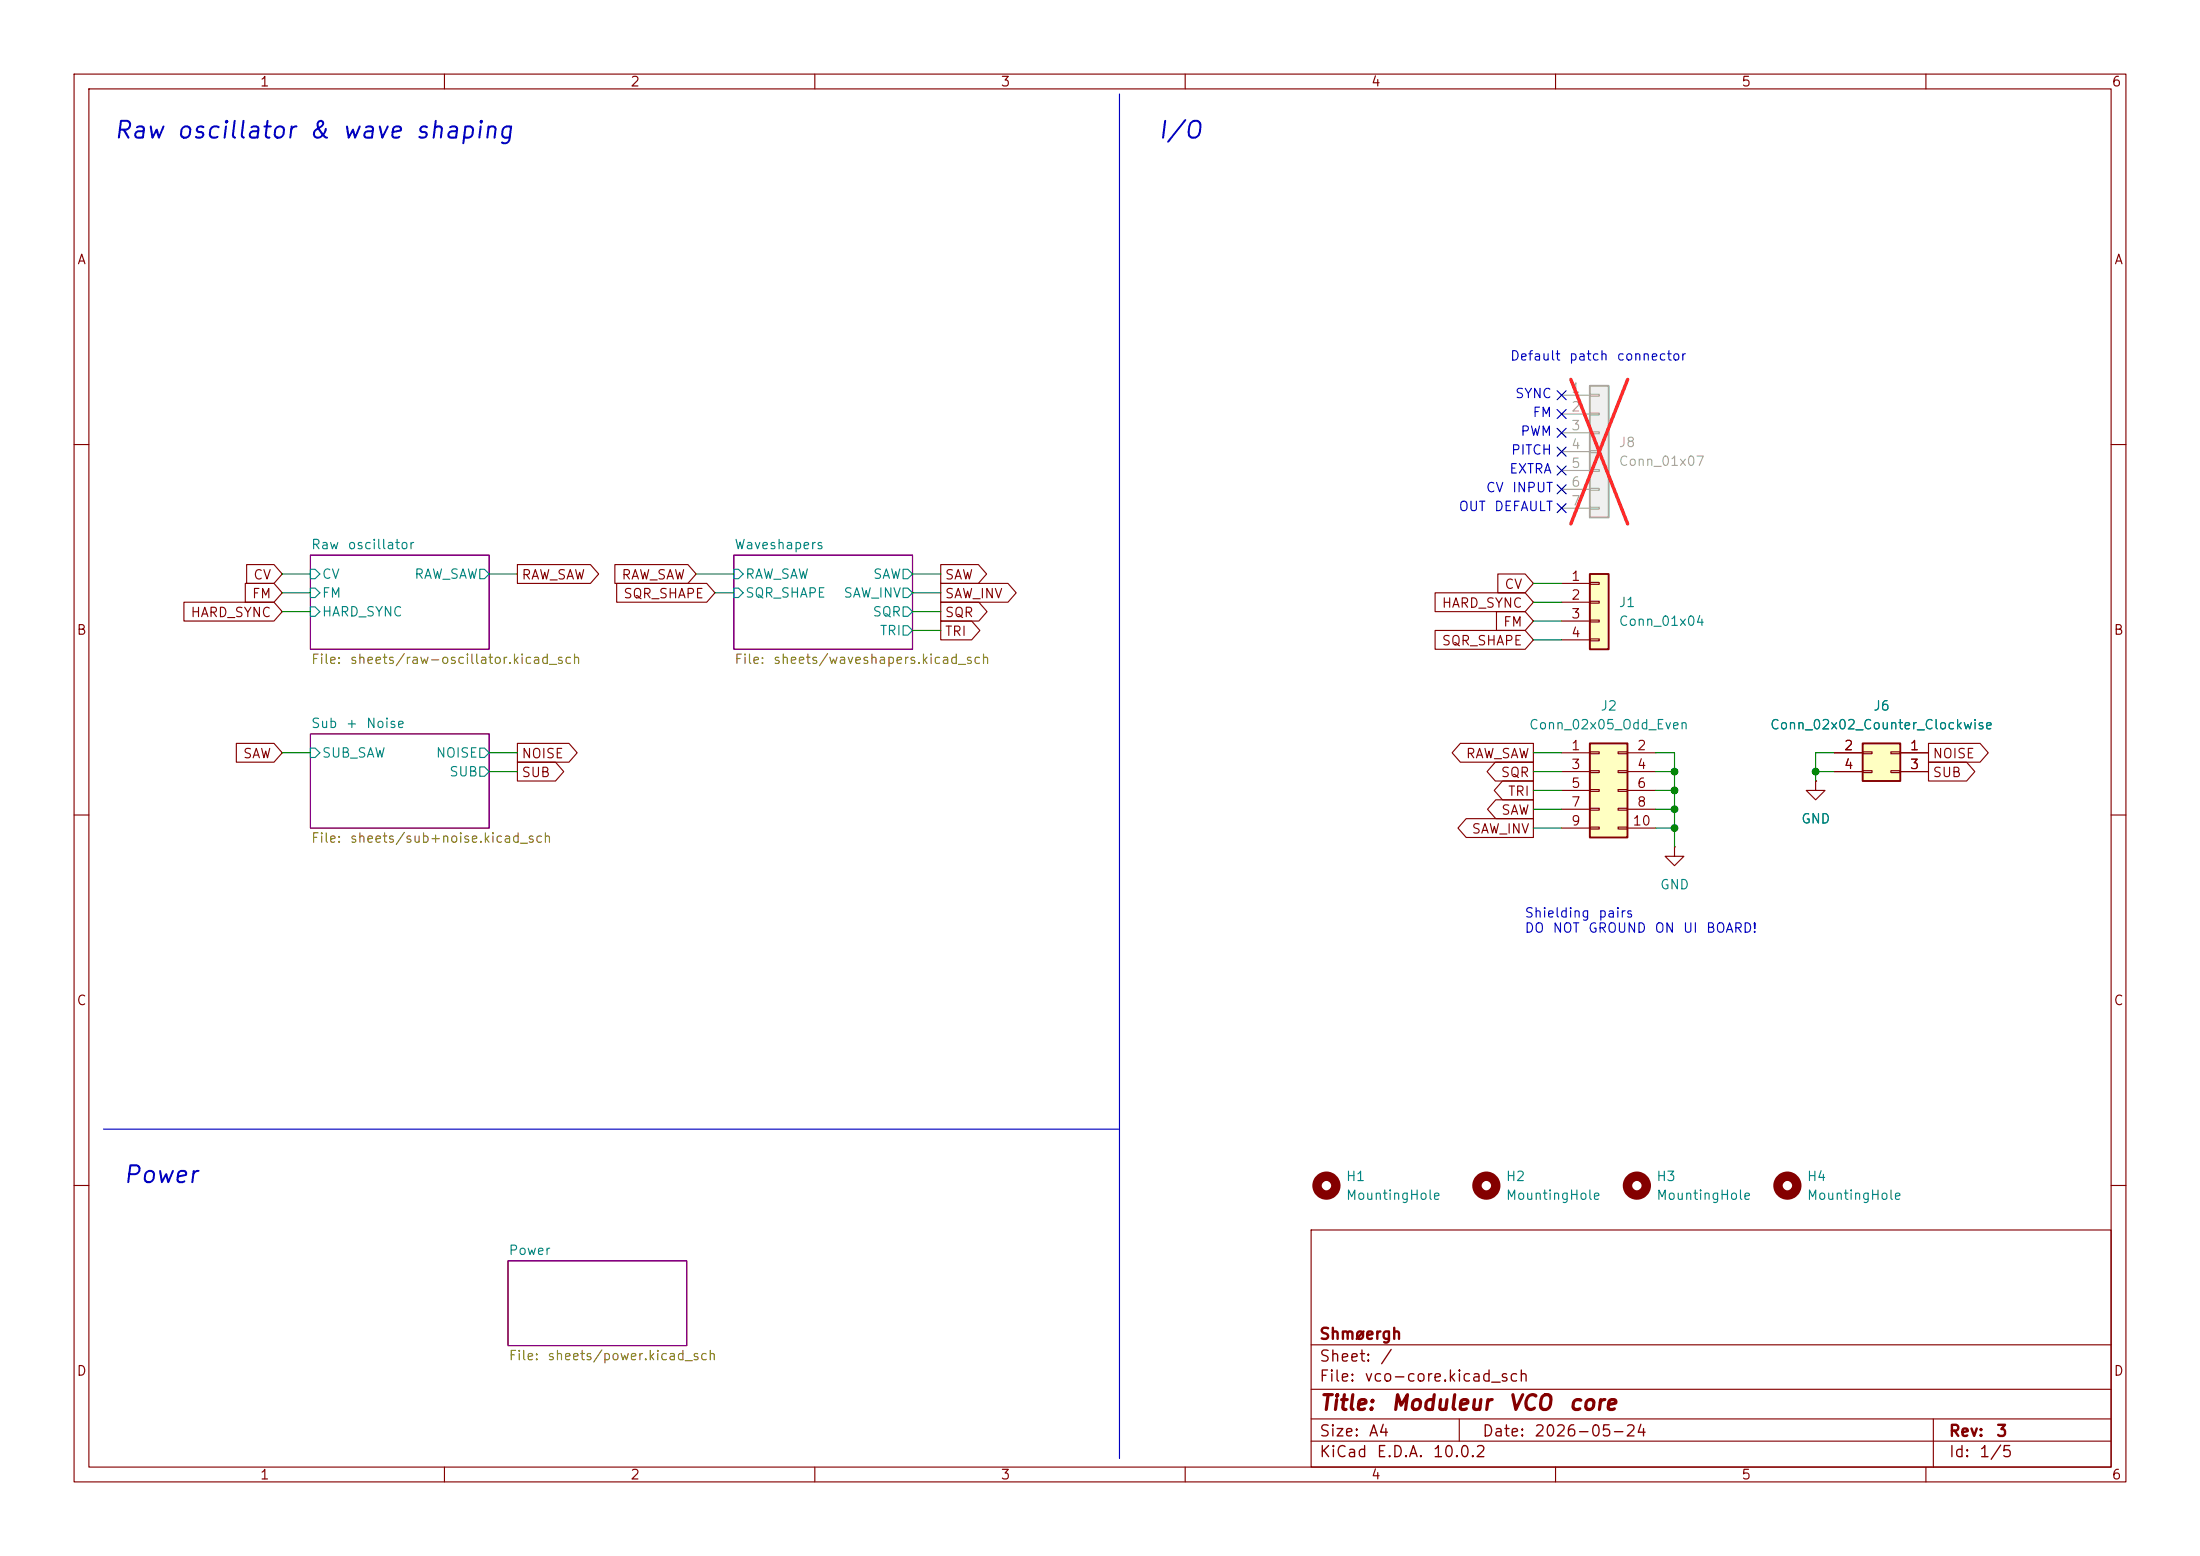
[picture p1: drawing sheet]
(kicad_sch
 (version 20260306)
 (generator "eeschema")
 (generator_version "10.0")
 (paper "A4")
 (title_block
  (title "Moduleur VCO core")
  (date "2026-05-24")
  (rev "3")
  (company "Shmøergh"))
 (lib_symbols
  (symbol "Connector_Generic:Conn_01x04"
   (pin_names
    (offset 1.016) (hide yes)) (exclude_from_sim no) (in_bom yes) (on_board yes)
   (in_pos_files yes)
   (duplicate_pin_numbers_are_jumpers no)
   (property "Reference" "J" (at 0 5.08 0) (show_name no) (do_not_autoplace no) (effects (font (size 1.27 1.27))))
   (property "Value" "Conn_01x04" (at 0 -7.62 0) (show_name no) (do_not_autoplace no) (effects (font (size 1.27 1.27))))
   (property "Footprint" "" (at 0 0 0) (show_name no) (do_not_autoplace no) (hide yes) (effects (font (size 1.27 1.27))))
   (property "Datasheet" "" (at 0 0 0) (show_name no) (do_not_autoplace no) (hide yes) (effects (font (size 1.27 1.27))))
   (property "Description" "Generic connector, single row, 01x04, script generated (kicad-library-utils/schlib/autogen/connector/)" (at 0 0 0) (show_name no) (do_not_autoplace no) (hide yes) (effects (font (size 1.27 1.27))))
   (symbol "Conn_01x04_1_1"
    (rectangle (start -1.27 3.81) (end 1.27 -6.35) (stroke (width 0.254) (type default)) (fill (type background)))
    (rectangle (start -1.27 2.667) (end 0 2.413) (stroke (width 0.1524) (type default)) (fill (type none)))
    (rectangle (start -1.27 0.127) (end 0 -0.127) (stroke (width 0.1524) (type default)) (fill (type none)))
    (rectangle (start -1.27 -2.413) (end 0 -2.667) (stroke (width 0.1524) (type default)) (fill (type none)))
    (rectangle (start -1.27 -4.953) (end 0 -5.207) (stroke (width 0.1524) (type default)) (fill (type none)))
    (pin passive line (at -5.08 2.54 0) (length 3.81) (name "Pin_1" (effects (font (size 1.27 1.27)))) (number "1" (effects (font (size 1.27 1.27)))))
    (pin passive line (at -5.08 0 0) (length 3.81) (name "Pin_2" (effects (font (size 1.27 1.27)))) (number "2" (effects (font (size 1.27 1.27)))))
    (pin passive line (at -5.08 -2.54 0) (length 3.81) (name "Pin_3" (effects (font (size 1.27 1.27)))) (number "3" (effects (font (size 1.27 1.27)))))
    (pin passive line (at -5.08 -5.08 0) (length 3.81) (name "Pin_4" (effects (font (size 1.27 1.27)))) (number "4" (effects (font (size 1.27 1.27))))))
   (embedded_fonts no))
  (symbol "Connector_Generic:Conn_01x07"
   (pin_names
    (offset 1.016) (hide yes)) (exclude_from_sim no) (in_bom yes) (on_board yes)
   (in_pos_files yes)
   (duplicate_pin_numbers_are_jumpers no)
   (property "Reference" "J" (at 0 10.16 0) (show_name no) (do_not_autoplace no) (effects (font (size 1.27 1.27))))
   (property "Value" "Conn_01x07" (at 0 -10.16 0) (show_name no) (do_not_autoplace no) (effects (font (size 1.27 1.27))))
   (property "Footprint" "" (at 0 0 0) (show_name no) (do_not_autoplace no) (hide yes) (effects (font (size 1.27 1.27))))
   (property "Datasheet" "" (at 0 0 0) (show_name no) (do_not_autoplace no) (hide yes) (effects (font (size 1.27 1.27))))
   (property "Description" "Generic connector, single row, 01x07, script generated (kicad-library-utils/schlib/autogen/connector/)" (at 0 0 0) (show_name no) (do_not_autoplace no) (hide yes) (effects (font (size 1.27 1.27))))
   (symbol "Conn_01x07_1_1"
    (rectangle (start -1.27 8.89) (end 1.27 -8.89) (stroke (width 0.254) (type default)) (fill (type background)))
    (rectangle (start -1.27 7.747) (end 0 7.493) (stroke (width 0.1524) (type default)) (fill (type none)))
    (rectangle (start -1.27 5.207) (end 0 4.953) (stroke (width 0.1524) (type default)) (fill (type none)))
    (rectangle (start -1.27 2.667) (end 0 2.413) (stroke (width 0.1524) (type default)) (fill (type none)))
    (rectangle (start -1.27 0.127) (end 0 -0.127) (stroke (width 0.1524) (type default)) (fill (type none)))
    (rectangle (start -1.27 -2.413) (end 0 -2.667) (stroke (width 0.1524) (type default)) (fill (type none)))
    (rectangle (start -1.27 -4.953) (end 0 -5.207) (stroke (width 0.1524) (type default)) (fill (type none)))
    (rectangle (start -1.27 -7.493) (end 0 -7.747) (stroke (width 0.1524) (type default)) (fill (type none)))
    (pin passive line (at -5.08 7.62 0) (length 3.81) (name "Pin_1" (effects (font (size 1.27 1.27)))) (number "1" (effects (font (size 1.27 1.27)))))
    (pin passive line (at -5.08 5.08 0) (length 3.81) (name "Pin_2" (effects (font (size 1.27 1.27)))) (number "2" (effects (font (size 1.27 1.27)))))
    (pin passive line (at -5.08 2.54 0) (length 3.81) (name "Pin_3" (effects (font (size 1.27 1.27)))) (number "3" (effects (font (size 1.27 1.27)))))
    (pin passive line (at -5.08 0 0) (length 3.81) (name "Pin_4" (effects (font (size 1.27 1.27)))) (number "4" (effects (font (size 1.27 1.27)))))
    (pin passive line (at -5.08 -2.54 0) (length 3.81) (name "Pin_5" (effects (font (size 1.27 1.27)))) (number "5" (effects (font (size 1.27 1.27)))))
    (pin passive line (at -5.08 -5.08 0) (length 3.81) (name "Pin_6" (effects (font (size 1.27 1.27)))) (number "6" (effects (font (size 1.27 1.27)))))
    (pin passive line (at -5.08 -7.62 0) (length 3.81) (name "Pin_7" (effects (font (size 1.27 1.27)))) (number "7" (effects (font (size 1.27 1.27))))))
   (embedded_fonts no))
  (symbol "Connector_Generic:Conn_02x02_Odd_Even"
   (pin_names
    (offset 1.016) (hide yes)) (exclude_from_sim no) (in_bom yes) (on_board yes)
   (in_pos_files yes)
   (duplicate_pin_numbers_are_jumpers no)
   (property "Reference" "J" (at 1.27 2.54 0) (show_name no) (do_not_autoplace no) (effects (font (size 1.27 1.27))))
   (property "Value" "Conn_02x02_Odd_Even" (at 1.27 -5.08 0) (show_name no) (do_not_autoplace no) (effects (font (size 1.27 1.27))))
   (property "Footprint" "" (at 0 0 0) (show_name no) (do_not_autoplace no) (hide yes) (effects (font (size 1.27 1.27))))
   (property "Datasheet" "" (at 0 0 0) (show_name no) (do_not_autoplace no) (hide yes) (effects (font (size 1.27 1.27))))
   (property "Description" "Generic connector, double row, 02x02, odd/even pin numbering scheme (row 1 odd numbers, row 2 even numbers), script generated (kicad-library-utils/schlib/autogen/connector/)" (at 0 0 0) (show_name no) (do_not_autoplace no) (hide yes) (effects (font (size 1.27 1.27))))
   (symbol "Conn_02x02_Odd_Even_1_1"
    (rectangle (start -1.27 1.27) (end 3.81 -3.81) (stroke (width 0.254) (type default)) (fill (type background)))
    (rectangle (start -1.27 0.127) (end 0 -0.127) (stroke (width 0.1524) (type default)) (fill (type none)))
    (rectangle (start -1.27 -2.413) (end 0 -2.667) (stroke (width 0.1524) (type default)) (fill (type none)))
    (rectangle (start 3.81 0.127) (end 2.54 -0.127) (stroke (width 0.1524) (type default)) (fill (type none)))
    (rectangle (start 3.81 -2.413) (end 2.54 -2.667) (stroke (width 0.1524) (type default)) (fill (type none)))
    (pin passive line (at -5.08 0 0) (length 3.81) (name "Pin_1" (effects (font (size 1.27 1.27)))) (number "1" (effects (font (size 1.27 1.27)))))
    (pin passive line (at 7.62 0 180) (length 3.81) (name "Pin_2" (effects (font (size 1.27 1.27)))) (number "2" (effects (font (size 1.27 1.27)))))
    (pin passive line (at -5.08 -2.54 0) (length 3.81) (name "Pin_3" (effects (font (size 1.27 1.27)))) (number "3" (effects (font (size 1.27 1.27)))))
    (pin passive line (at 7.62 -2.54 180) (length 3.81) (name "Pin_4" (effects (font (size 1.27 1.27)))) (number "4" (effects (font (size 1.27 1.27))))))
   (embedded_fonts no))
  (symbol "Connector_Generic:Conn_02x05_Odd_Even"
   (pin_names
    (offset 1.016) (hide yes)) (exclude_from_sim no) (in_bom yes) (on_board yes)
   (in_pos_files yes)
   (duplicate_pin_numbers_are_jumpers no)
   (property "Reference" "J" (at 1.27 7.62 0) (show_name no) (do_not_autoplace no) (effects (font (size 1.27 1.27))))
   (property "Value" "Conn_02x05_Odd_Even" (at 1.27 -7.62 0) (show_name no) (do_not_autoplace no) (effects (font (size 1.27 1.27))))
   (property "Footprint" "" (at 0 0 0) (show_name no) (do_not_autoplace no) (hide yes) (effects (font (size 1.27 1.27))))
   (property "Datasheet" "" (at 0 0 0) (show_name no) (do_not_autoplace no) (hide yes) (effects (font (size 1.27 1.27))))
   (property "Description" "Generic connector, double row, 02x05, odd/even pin numbering scheme (row 1 odd numbers, row 2 even numbers), script generated (kicad-library-utils/schlib/autogen/connector/)" (at 0 0 0) (show_name no) (do_not_autoplace no) (hide yes) (effects (font (size 1.27 1.27))))
   (symbol "Conn_02x05_Odd_Even_1_1"
    (rectangle (start -1.27 6.35) (end 3.81 -6.35) (stroke (width 0.254) (type default)) (fill (type background)))
    (rectangle (start -1.27 5.207) (end 0 4.953) (stroke (width 0.1524) (type default)) (fill (type none)))
    (rectangle (start -1.27 2.667) (end 0 2.413) (stroke (width 0.1524) (type default)) (fill (type none)))
    (rectangle (start -1.27 0.127) (end 0 -0.127) (stroke (width 0.1524) (type default)) (fill (type none)))
    (rectangle (start -1.27 -2.413) (end 0 -2.667) (stroke (width 0.1524) (type default)) (fill (type none)))
    (rectangle (start -1.27 -4.953) (end 0 -5.207) (stroke (width 0.1524) (type default)) (fill (type none)))
    (rectangle (start 3.81 5.207) (end 2.54 4.953) (stroke (width 0.1524) (type default)) (fill (type none)))
    (rectangle (start 3.81 2.667) (end 2.54 2.413) (stroke (width 0.1524) (type default)) (fill (type none)))
    (rectangle (start 3.81 0.127) (end 2.54 -0.127) (stroke (width 0.1524) (type default)) (fill (type none)))
    (rectangle (start 3.81 -2.413) (end 2.54 -2.667) (stroke (width 0.1524) (type default)) (fill (type none)))
    (rectangle (start 3.81 -4.953) (end 2.54 -5.207) (stroke (width 0.1524) (type default)) (fill (type none)))
    (pin passive line (at -5.08 5.08 0) (length 3.81) (name "Pin_1" (effects (font (size 1.27 1.27)))) (number "1" (effects (font (size 1.27 1.27)))))
    (pin passive line (at 7.62 5.08 180) (length 3.81) (name "Pin_2" (effects (font (size 1.27 1.27)))) (number "2" (effects (font (size 1.27 1.27)))))
    (pin passive line (at -5.08 2.54 0) (length 3.81) (name "Pin_3" (effects (font (size 1.27 1.27)))) (number "3" (effects (font (size 1.27 1.27)))))
    (pin passive line (at 7.62 2.54 180) (length 3.81) (name "Pin_4" (effects (font (size 1.27 1.27)))) (number "4" (effects (font (size 1.27 1.27)))))
    (pin passive line (at -5.08 0 0) (length 3.81) (name "Pin_5" (effects (font (size 1.27 1.27)))) (number "5" (effects (font (size 1.27 1.27)))))
    (pin passive line (at 7.62 0 180) (length 3.81) (name "Pin_6" (effects (font (size 1.27 1.27)))) (number "6" (effects (font (size 1.27 1.27)))))
    (pin passive line (at -5.08 -2.54 0) (length 3.81) (name "Pin_7" (effects (font (size 1.27 1.27)))) (number "7" (effects (font (size 1.27 1.27)))))
    (pin passive line (at 7.62 -2.54 180) (length 3.81) (name "Pin_8" (effects (font (size 1.27 1.27)))) (number "8" (effects (font (size 1.27 1.27)))))
    (pin passive line (at -5.08 -5.08 0) (length 3.81) (name "Pin_9" (effects (font (size 1.27 1.27)))) (number "9" (effects (font (size 1.27 1.27)))))
    (pin passive line (at 7.62 -5.08 180) (length 3.81) (name "Pin_10" (effects (font (size 1.27 1.27)))) (number "10" (effects (font (size 1.27 1.27))))))
   (embedded_fonts no))
  (symbol "Mechanical:MountingHole"
   (pin_names
    (offset 1.016)) (exclude_from_sim no) (in_bom no) (on_board yes)
   (in_pos_files yes)
   (duplicate_pin_numbers_are_jumpers no)
   (property "Reference" "H" (at 0 5.08 0) (show_name no) (do_not_autoplace no) (effects (font (size 1.27 1.27))))
   (property "Value" "MountingHole" (at 0 3.175 0) (show_name no) (do_not_autoplace no) (effects (font (size 1.27 1.27))))
   (property "Footprint" "" (at 0 0 0) (show_name no) (do_not_autoplace no) (hide yes) (effects (font (size 1.27 1.27))))
   (property "Datasheet" "" (at 0 0 0) (show_name no) (do_not_autoplace no) (hide yes) (effects (font (size 1.27 1.27))))
   (property "Description" "Mounting Hole without connection" (at 0 0 0) (show_name no) (do_not_autoplace no) (hide yes) (effects (font (size 1.27 1.27))))
   (symbol "MountingHole_0_1"
    (circle (center 0 0) (radius 1.27) (stroke (width 1.27) (type default)) (fill (type none))))
   (embedded_fonts no))
  (symbol "power:GND"
   (power global)
   (pin_numbers (hide yes))
   (pin_names
    (offset 0) (hide yes)) (exclude_from_sim no) (in_bom yes) (on_board yes)
   (in_pos_files yes)
   (duplicate_pin_numbers_are_jumpers no)
   (property "Reference" "#PWR" (at 0 -6.35 0) (show_name no) (do_not_autoplace no) (hide yes) (effects (font (size 1.27 1.27))))
   (property "Value" "GND" (at 0 -3.81 0) (show_name no) (do_not_autoplace no) (effects (font (size 1.27 1.27))))
   (property "Footprint" "" (at 0 0 0) (show_name no) (do_not_autoplace no) (hide yes) (effects (font (size 1.27 1.27))))
   (property "Datasheet" "" (at 0 0 0) (show_name no) (do_not_autoplace no) (hide yes) (effects (font (size 1.27 1.27))))
   (property "Description" "Power symbol creates a global label with name \"GND\" , ground" (at 0 0 0) (show_name no) (do_not_autoplace no) (hide yes) (effects (font (size 1.27 1.27))))
   (symbol "GND_0_1"
    (polyline (pts (xy 0 0) (xy 0 -1.27) (xy 1.27 -1.27) (xy 0 -2.54) (xy -1.27 -1.27) (xy 0 -1.27)) (stroke (width 0) (type default)) (fill (type none))))
   (symbol "GND_1_1"
    (pin power_in line (at 0 0 270) (length 0) (name "" (effects (font (size 1.27 1.27)))) (number "1" (effects (font (size 1.27 1.27))))))
   (embedded_fonts no)))
 (text "Power"
  (exclude_from_sim no)
  (at 16.51 158.75 0)
  (effects (font (size 2.27 2.27)
    (italic yes)) (justify left)))
 (text "PWM"
  (exclude_from_sim no)
  (at 209.55 58.42 0)
  (effects (font (size 1.27 1.27)) (justify right)))
 (text "Default patch connector"
  (exclude_from_sim no)
  (at 227.33 48.26 0)
  (effects (font (size 1.27 1.27)) (justify right)))
 (text "CV INPUT"
  (exclude_from_sim no)
  (at 209.55 66.04 0)
  (effects (font (size 1.27 1.27)) (justify right)))
 (text "SYNC"
  (exclude_from_sim no)
  (at 209.55 53.34 0)
  (effects (font (size 1.27 1.27)) (justify right)))
 (text "OUT DEFAULT"
  (exclude_from_sim no)
  (at 209.55 68.58 0)
  (effects (font (size 1.27 1.27)) (justify right)))
 (text "Shielding pairs\nDO NOT GROUND ON UI BOARD!"
  (exclude_from_sim no)
  (at 205.74 124.46 0)
  (effects (font (size 1.27 1.27)) (justify left)))
 (text "EXTRA"
  (exclude_from_sim no)
  (at 209.55 63.5 0)
  (effects (font (size 1.27 1.27)) (justify right)))
 (text "Raw oscillator & wave shaping"
  (exclude_from_sim no)
  (at 15.24 17.78 0)
  (effects (font (size 2.27 2.27)
    (italic yes)) (justify left)))
 (text "FM"
  (exclude_from_sim no)
  (at 209.55 55.88 0)
  (effects (font (size 1.27 1.27)) (justify right)))
 (text "I/O"
  (exclude_from_sim no)
  (at 156.21 17.78 0)
  (effects (font (size 2.27 2.27)
    (italic yes)) (justify left)))
 (text "PITCH"
  (exclude_from_sim no)
  (at 209.55 60.96 0)
  (effects (font (size 1.27 1.27)) (justify right)))
 (junction
  (at 226.06 109.22)
  (diameter 0)
  (color 0 0 0 0))
 (junction
  (at 226.06 106.68)
  (diameter 0)
  (color 0 0 0 0))
 (junction
  (at 245.11 104.14)
  (diameter 0)
  (color 0 0 0 0))
 (junction
  (at 226.06 104.14)
  (diameter 0)
  (color 0 0 0 0))
 (junction
  (at 226.06 111.76)
  (diameter 0)
  (color 0 0 0 0))
 (no_connect
  (at 210.82 66.04))
 (no_connect
  (at 210.82 53.34))
 (no_connect
  (at 210.82 68.58))
 (no_connect
  (at 210.82 60.96))
 (no_connect
  (at 210.82 55.88))
 (no_connect
  (at 210.82 63.5))
 (no_connect
  (at 210.82 58.42))
 (wire
  (pts (xy 96.52 80.01) (xy 99.06 80.01))
  (stroke (width 0) (type default)))
 (wire
  (pts (xy 226.06 109.22) (xy 226.06 111.76))
  (stroke (width 0) (type default)))
 (wire
  (pts (xy 207.01 78.74) (xy 210.82 78.74))
  (stroke (width 0) (type default)))
 (wire
  (pts (xy 245.11 104.14) (xy 247.65 104.14))
  (stroke (width 0) (type default)))
 (wire
  (pts (xy 245.11 104.14) (xy 245.11 105.41))
  (stroke (width 0) (type default)))
 (wire
  (pts (xy 66.04 104.14) (xy 69.85 104.14))
  (stroke (width 0) (type default)))
 (wire
  (pts (xy 207.01 111.76) (xy 210.82 111.76))
  (stroke (width 0) (type default)))
 (wire
  (pts (xy 223.52 111.76) (xy 226.06 111.76))
  (stroke (width 0) (type default)))
 (wire
  (pts (xy 223.52 104.14) (xy 226.06 104.14))
  (stroke (width 0) (type default)))
 (wire
  (pts (xy 247.65 101.6) (xy 245.11 101.6))
  (stroke (width 0) (type default)))
 (wire
  (pts (xy 207.01 86.36) (xy 210.82 86.36))
  (stroke (width 0) (type default)))
 (wire
  (pts (xy 127 82.55) (xy 123.19 82.55))
  (stroke (width 0) (type default)))
 (wire
  (pts (xy 226.06 101.6) (xy 226.06 104.14))
  (stroke (width 0) (type default)))
 (wire
  (pts (xy 226.06 106.68) (xy 226.06 109.22))
  (stroke (width 0) (type default)))
 (wire
  (pts (xy 207.01 106.68) (xy 210.82 106.68))
  (stroke (width 0) (type default)))
 (wire
  (pts (xy 207.01 101.6) (xy 210.82 101.6))
  (stroke (width 0) (type default)))
 (wire
  (pts (xy 207.01 109.22) (xy 210.82 109.22))
  (stroke (width 0) (type default)))
 (wire
  (pts (xy 69.85 77.47) (xy 66.04 77.47))
  (stroke (width 0) (type default)))
 (wire
  (pts (xy 127 85.09) (xy 123.19 85.09))
  (stroke (width 0) (type default)))
 (wire
  (pts (xy 223.52 101.6) (xy 226.06 101.6))
  (stroke (width 0) (type default)))
 (wire
  (pts (xy 207.01 83.82) (xy 210.82 83.82))
  (stroke (width 0) (type default)))
 (wire
  (pts (xy 223.52 109.22) (xy 226.06 109.22))
  (stroke (width 0) (type default)))
 (wire
  (pts (xy 226.06 104.14) (xy 226.06 106.68))
  (stroke (width 0) (type default)))
 (wire
  (pts (xy 226.06 111.76) (xy 226.06 114.3))
  (stroke (width 0) (type default)))
 (wire
  (pts (xy 127 80.01) (xy 123.19 80.01))
  (stroke (width 0) (type default)))
 (wire
  (pts (xy 223.52 106.68) (xy 226.06 106.68))
  (stroke (width 0) (type default)))
 (wire
  (pts (xy 38.1 77.47) (xy 41.91 77.47))
  (stroke (width 0) (type default)))
 (wire
  (pts (xy 38.1 82.55) (xy 41.91 82.55))
  (stroke (width 0) (type default)))
 (wire
  (pts (xy 127 77.47) (xy 123.19 77.47))
  (stroke (width 0) (type default)))
 (polyline
  (pts (xy 151.13 12.7) (xy 151.13 196.85))
  (stroke (width 0) (type default)))
 (wire
  (pts (xy 245.11 101.6) (xy 245.11 104.14))
  (stroke (width 0) (type default)))
 (wire
  (pts (xy 38.1 101.6) (xy 41.91 101.6))
  (stroke (width 0) (type default)))
 (wire
  (pts (xy 38.1 80.01) (xy 41.91 80.01))
  (stroke (width 0) (type default)))
 (wire
  (pts (xy 207.01 81.28) (xy 210.82 81.28))
  (stroke (width 0) (type default)))
 (wire
  (pts (xy 207.01 104.14) (xy 210.82 104.14))
  (stroke (width 0) (type default)))
 (wire
  (pts (xy 93.98 77.47) (xy 99.06 77.47))
  (stroke (width 0) (type default)))
 (polyline
  (pts (xy 13.97 152.4) (xy 151.13 152.4))
  (stroke (width 0) (type default)))
 (wire
  (pts (xy 69.85 101.6) (xy 66.04 101.6))
  (stroke (width 0) (type default)))
 (global_label "FM"
  (shape input)
  (at 207.01 83.82 180)
  (fields_autoplaced yes)
  (effects (font (size 1.27 1.27)) (justify right))
  (property "Intersheetrefs" "${INTERSHEET_REFS}" (at 201.4848 83.82 0) (hide yes) (show_name no) (do_not_autoplace no) (effects (font (size 1.27 1.27)) (justify right))))
 (global_label "SAW_INV"
  (shape output)
  (at 127 80.01 0)
  (fields_autoplaced yes)
  (effects (font (size 1.27 1.27)) (justify left))
  (property "Intersheetrefs" "${INTERSHEET_REFS}" (at 137.7262 80.01 0) (hide yes) (show_name no) (do_not_autoplace no) (effects (font (size 1.27 1.27)) (justify left))))
 (global_label "SQR"
  (shape output)
  (at 207.01 104.14 180)
  (fields_autoplaced yes)
  (effects (font (size 1.27 1.27)) (justify right))
  (property "Intersheetrefs" "${INTERSHEET_REFS}" (at 200.2148 104.14 0) (hide yes) (show_name no) (do_not_autoplace no) (effects (font (size 1.27 1.27)) (justify right))))
 (global_label "SAW_INV"
  (shape output)
  (at 207.01 111.76 180)
  (fields_autoplaced yes)
  (effects (font (size 1.27 1.27)) (justify right))
  (property "Intersheetrefs" "${INTERSHEET_REFS}" (at 196.2838 111.76 0) (hide yes) (show_name no) (do_not_autoplace no) (effects (font (size 1.27 1.27)) (justify right))))
 (global_label "SAW"
  (shape input)
  (at 38.1 101.6 180)
  (fields_autoplaced yes)
  (effects (font (size 1.27 1.27)) (justify right))
  (property "Intersheetrefs" "${INTERSHEET_REFS}" (at 31.3653 101.6 0) (hide yes) (show_name no) (do_not_autoplace no) (effects (font (size 1.27 1.27)) (justify right))))
 (global_label "TRI"
  (shape output)
  (at 127 85.09 0)
  (fields_autoplaced yes)
  (effects (font (size 1.27 1.27)) (justify left))
  (property "Intersheetrefs" "${INTERSHEET_REFS}" (at 132.8276 85.09 0) (hide yes) (show_name no) (do_not_autoplace no) (effects (font (size 1.27 1.27)) (justify left))))
 (global_label "SUB"
  (shape output)
  (at 260.35 104.14 0)
  (fields_autoplaced yes)
  (effects (font (size 1.27 1.27)) (justify left))
  (property "Intersheetrefs" "${INTERSHEET_REFS}" (at 267.1452 104.14 0) (hide yes) (show_name no) (do_not_autoplace no) (effects (font (size 1.27 1.27)) (justify left))))
 (global_label "NOISE"
  (shape output)
  (at 69.85 101.6 0)
  (fields_autoplaced yes)
  (effects (font (size 1.27 1.27)) (justify left))
  (property "Intersheetrefs" "${INTERSHEET_REFS}" (at 78.4595 101.6 0) (hide yes) (show_name no) (do_not_autoplace no) (effects (font (size 1.27 1.27)) (justify left))))
 (global_label "SAW"
  (shape output)
  (at 127 77.47 0)
  (fields_autoplaced yes)
  (effects (font (size 1.27 1.27)) (justify left))
  (property "Intersheetrefs" "${INTERSHEET_REFS}" (at 133.7347 77.47 0) (hide yes) (show_name no) (do_not_autoplace no) (effects (font (size 1.27 1.27)) (justify left))))
 (global_label "RAW_SAW"
  (shape input)
  (at 93.98 77.47 180)
  (fields_autoplaced yes)
  (effects (font (size 1.27 1.27)) (justify right))
  (property "Intersheetrefs" "${INTERSHEET_REFS}" (at 82.4677 77.47 0) (hide yes) (show_name no) (do_not_autoplace no) (effects (font (size 1.27 1.27)) (justify right))))
 (global_label "SQR_SHAPE"
  (shape input)
  (at 207.01 86.36 180)
  (fields_autoplaced yes)
  (effects (font (size 1.27 1.27)) (justify right))
  (property "Intersheetrefs" "${INTERSHEET_REFS}" (at 193.1996 86.36 0) (hide yes) (show_name no) (do_not_autoplace no) (effects (font (size 1.27 1.27)) (justify right))))
 (global_label "SQR_SHAPE"
  (shape input)
  (at 96.52 80.01 180)
  (fields_autoplaced yes)
  (effects (font (size 1.27 1.27)) (justify right))
  (property "Intersheetrefs" "${INTERSHEET_REFS}" (at 82.7096 80.01 0) (hide yes) (show_name no) (do_not_autoplace no) (effects (font (size 1.27 1.27)) (justify right))))
 (global_label "SUB"
  (shape output)
  (at 69.85 104.14 0)
  (fields_autoplaced yes)
  (effects (font (size 1.27 1.27)) (justify left))
  (property "Intersheetrefs" "${INTERSHEET_REFS}" (at 76.6452 104.14 0) (hide yes) (show_name no) (do_not_autoplace no) (effects (font (size 1.27 1.27)) (justify left))))
 (global_label "RAW_SAW"
  (shape output)
  (at 69.85 77.47 0)
  (fields_autoplaced yes)
  (effects (font (size 1.27 1.27)) (justify left))
  (property "Intersheetrefs" "${INTERSHEET_REFS}" (at 81.3623 77.47 0) (hide yes) (show_name no) (do_not_autoplace no) (effects (font (size 1.27 1.27)) (justify left))))
 (global_label "FM"
  (shape input)
  (at 38.1 80.01 180)
  (fields_autoplaced yes)
  (effects (font (size 1.27 1.27)) (justify right))
  (property "Intersheetrefs" "${INTERSHEET_REFS}" (at 32.5748 80.01 0) (hide yes) (show_name no) (do_not_autoplace no) (effects (font (size 1.27 1.27)) (justify right))))
 (global_label "CV"
  (shape input)
  (at 38.1 77.47 180)
  (fields_autoplaced yes)
  (effects (font (size 1.27 1.27)) (justify right))
  (property "Intersheetrefs" "${INTERSHEET_REFS}" (at 32.7562 77.47 0) (hide yes) (show_name no) (do_not_autoplace no) (effects (font (size 1.27 1.27)) (justify right))))
 (global_label "SQR"
  (shape output)
  (at 127 82.55 0)
  (fields_autoplaced yes)
  (effects (font (size 1.27 1.27)) (justify left))
  (property "Intersheetrefs" "${INTERSHEET_REFS}" (at 133.7952 82.55 0) (hide yes) (show_name no) (do_not_autoplace no) (effects (font (size 1.27 1.27)) (justify left))))
 (global_label "HARD_SYNC"
  (shape input)
  (at 38.1 82.55 180)
  (fields_autoplaced yes)
  (effects (font (size 1.27 1.27)) (justify right))
  (property "Intersheetrefs" "${INTERSHEET_REFS}" (at 24.2895 82.55 0) (hide yes) (show_name no) (do_not_autoplace no) (effects (font (size 1.27 1.27)) (justify right))))
 (global_label "HARD_SYNC"
  (shape input)
  (at 207.01 81.28 180)
  (fields_autoplaced yes)
  (effects (font (size 1.27 1.27)) (justify right))
  (property "Intersheetrefs" "${INTERSHEET_REFS}" (at 193.1995 81.28 0) (hide yes) (show_name no) (do_not_autoplace no) (effects (font (size 1.27 1.27)) (justify right))))
 (global_label "SAW"
  (shape output)
  (at 207.01 109.22 180)
  (fields_autoplaced yes)
  (effects (font (size 1.27 1.27)) (justify right))
  (property "Intersheetrefs" "${INTERSHEET_REFS}" (at 200.2753 109.22 0) (hide yes) (show_name no) (do_not_autoplace no) (effects (font (size 1.27 1.27)) (justify right))))
 (global_label "CV"
  (shape input)
  (at 207.01 78.74 180)
  (fields_autoplaced yes)
  (effects (font (size 1.27 1.27)) (justify right))
  (property "Intersheetrefs" "${INTERSHEET_REFS}" (at 201.6662 78.74 0) (hide yes) (show_name no) (do_not_autoplace no) (effects (font (size 1.27 1.27)) (justify right))))
 (global_label "NOISE"
  (shape output)
  (at 260.35 101.6 0)
  (fields_autoplaced yes)
  (effects (font (size 1.27 1.27)) (justify left))
  (property "Intersheetrefs" "${INTERSHEET_REFS}" (at 268.9595 101.6 0) (hide yes) (show_name no) (do_not_autoplace no) (effects (font (size 1.27 1.27)) (justify left))))
 (global_label "RAW_SAW"
  (shape output)
  (at 207.01 101.6 180)
  (fields_autoplaced yes)
  (effects (font (size 1.27 1.27)) (justify right))
  (property "Intersheetrefs" "${INTERSHEET_REFS}" (at 195.4977 101.6 0) (hide yes) (show_name no) (do_not_autoplace no) (effects (font (size 1.27 1.27)) (justify right))))
 (global_label "TRI"
  (shape output)
  (at 207.01 106.68 180)
  (fields_autoplaced yes)
  (effects (font (size 1.27 1.27)) (justify right))
  (property "Intersheetrefs" "${INTERSHEET_REFS}" (at 201.1824 106.68 0) (hide yes) (show_name no) (do_not_autoplace no) (effects (font (size 1.27 1.27)) (justify right))))
 (symbol
  (lib_id "Connector_Generic:Conn_02x02_Odd_Even")
  (at 255.27 101.6 0)
  (mirror y)
  (unit 1)
  (body_style 1)
  (exclude_from_sim no)
  (in_bom yes)
  (on_board yes)
  (in_pos_files yes)
  (dnp no)
  (fields_autoplaced yes)
  (property "Reference" "J6" (at 254 95.25 0) (show_name no) (do_not_autoplace no) (effects (font (size 1.27 1.27))))
  (property "Value" "Conn_02x02_Counter_Clockwise" (at 254 97.79 0) (show_name no) (do_not_autoplace no) (effects (font (size 1.27 1.27))))
  (property "Footprint" "Connector_PinHeader_2.54mm:PinHeader_2x02_P2.54mm_Vertical" (at 255.27 101.6 0) (hide yes) (show_name no) (do_not_autoplace no) (effects (font (size 1.27 1.27))))
  (property "Datasheet" "" (at 255.27 101.6 0) (hide yes) (show_name no) (do_not_autoplace no) (effects (font (size 1.27 1.27))))
  (property "Description" "Generic connector, double row, 02x02, odd/even pin numbering scheme (row 1 odd numbers, row 2 even numbers), script generated (kicad-library-utils/schlib/autogen/connector/)" (at 255.27 101.6 0) (hide yes) (show_name no) (do_not_autoplace no) (effects (font (size 1.27 1.27))))
  (property "Part URL" "https://mou.sr/3TDBcz9" (at 255.27 101.6 0) (hide yes) (show_name no) (do_not_autoplace no) (effects (font (size 1.27 1.27))))
  (property "Vendor" "Mouser" (at 255.27 101.6 0) (hide yes) (show_name no) (do_not_autoplace no) (effects (font (size 1.27 1.27))))
  (property "LCSC" "" (at 255.27 101.6 0) (hide yes) (show_name no) (do_not_autoplace no) (effects (font (size 1.27 1.27))))
  (property "CHECKED" "YES" (at 255.27 101.6 0) (hide yes) (show_name no) (do_not_autoplace no) (effects (font (size 1.27 1.27))))
  (property "Mouser Part no." "200-HTSW10207TD" (at 255.27 101.6 0) (hide yes) (show_name no) (do_not_autoplace no) (effects (font (size 1.27 1.27))))
  (pin "1")
  (pin "2")
  (pin "4")
  (pin "3"))
 (symbol
  (lib_id "power:GND")
  (at 226.06 114.3 0)
  (unit 1)
  (body_style 1)
  (exclude_from_sim no)
  (in_bom yes)
  (on_board yes)
  (in_pos_files yes)
  (dnp no)
  (fields_autoplaced yes)
  (property "Reference" "#PWR01" (at 226.06 120.65 0) (hide yes) (show_name no) (do_not_autoplace no) (effects (font (size 1.27 1.27))))
  (property "Value" "GND" (at 226.06 119.38 0) (show_name no) (do_not_autoplace no) (effects (font (size 1.27 1.27))))
  (property "Footprint" "" (at 226.06 114.3 0) (hide yes) (show_name no) (do_not_autoplace no) (effects (font (size 1.27 1.27))))
  (property "Datasheet" "" (at 226.06 114.3 0) (hide yes) (show_name no) (do_not_autoplace no) (effects (font (size 1.27 1.27))))
  (property "Description" "Power symbol creates a global label with name \"GND\" , ground" (at 226.06 114.3 0) (hide yes) (show_name no) (do_not_autoplace no) (effects (font (size 1.27 1.27))))
  (pin "1"))
 (symbol
  (lib_id "Mechanical:MountingHole")
  (at 200.66 160.02 0)
  (unit 1)
  (body_style 1)
  (exclude_from_sim no)
  (in_bom no)
  (on_board yes)
  (in_pos_files yes)
  (dnp no)
  (fields_autoplaced yes)
  (property "Reference" "H2" (at 203.2 158.7499 0) (show_name no) (do_not_autoplace no) (effects (font (size 1.27 1.27)) (justify left)))
  (property "Value" "MountingHole" (at 203.2 161.2899 0) (show_name no) (do_not_autoplace no) (effects (font (size 1.27 1.27)) (justify left)))
  (property "Footprint" "MountingHole:MountingHole_3.2mm_M3_DIN965_Pad" (at 200.66 160.02 0) (hide yes) (show_name no) (do_not_autoplace no) (effects (font (size 1.27 1.27))))
  (property "Datasheet" "" (at 200.66 160.02 0) (hide yes) (show_name no) (do_not_autoplace no) (effects (font (size 1.27 1.27))))
  (property "Description" "Mounting Hole without connection" (at 200.66 160.02 0) (hide yes) (show_name no) (do_not_autoplace no) (effects (font (size 1.27 1.27))))
  (property "Part URL" "" (at 200.66 160.02 0) (hide yes) (show_name no) (do_not_autoplace no) (effects (font (size 1.27 1.27))))
  (property "Vendor" "" (at 200.66 160.02 0) (hide yes) (show_name no) (do_not_autoplace no) (effects (font (size 1.27 1.27))))
  (property "LCSC" "" (at 200.66 160.02 0) (hide yes) (show_name no) (do_not_autoplace no) (effects (font (size 1.27 1.27))))
  (property "CHECKED" "YES" (at 200.66 160.02 0) (hide yes) (show_name no) (do_not_autoplace no) (effects (font (size 1.27 1.27)))))
 (symbol
  (lib_id "Connector_Generic:Conn_01x04")
  (at 215.9 81.28 0)
  (unit 1)
  (body_style 1)
  (exclude_from_sim no)
  (in_bom yes)
  (on_board yes)
  (in_pos_files yes)
  (dnp no)
  (fields_autoplaced yes)
  (property "Reference" "J1" (at 218.44 81.2799 0) (show_name no) (do_not_autoplace no) (effects (font (size 1.27 1.27)) (justify left)))
  (property "Value" "Conn_01x04" (at 218.44 83.8199 0) (show_name no) (do_not_autoplace no) (effects (font (size 1.27 1.27)) (justify left)))
  (property "Footprint" "Connector_PinHeader_2.54mm:PinHeader_1x04_P2.54mm_Vertical" (at 215.9 81.28 0) (hide yes) (show_name no) (do_not_autoplace no) (effects (font (size 1.27 1.27))))
  (property "Datasheet" "" (at 215.9 81.28 0) (hide yes) (show_name no) (do_not_autoplace no) (effects (font (size 1.27 1.27))))
  (property "Description" "Generic connector, single row, 01x04, script generated (kicad-library-utils/schlib/autogen/connector/)" (at 215.9 81.28 0) (hide yes) (show_name no) (do_not_autoplace no) (effects (font (size 1.27 1.27))))
  (property "Part URL" "https://mou.sr/3UfnMcJ" (at 215.9 81.28 0) (hide yes) (show_name no) (do_not_autoplace no) (effects (font (size 1.27 1.27))))
  (property "Vendor" "Mouser" (at 215.9 81.28 0) (hide yes) (show_name no) (do_not_autoplace no) (effects (font (size 1.27 1.27))))
  (property "LCSC" "" (at 215.9 81.28 0) (hide yes) (show_name no) (do_not_autoplace no) (effects (font (size 1.27 1.27))))
  (property "CHECKED" "YES" (at 215.9 81.28 0) (hide yes) (show_name no) (do_not_autoplace no) (effects (font (size 1.27 1.27))))
  (property "Mouser Part no." "200-HTSW10407TS" (at 215.9 81.28 0) (hide yes) (show_name no) (do_not_autoplace no) (effects (font (size 1.27 1.27))))
  (pin "1")
  (pin "2")
  (pin "3")
  (pin "4"))
 (symbol
  (lib_id "Mechanical:MountingHole")
  (at 179.07 160.02 0)
  (unit 1)
  (body_style 1)
  (exclude_from_sim no)
  (in_bom no)
  (on_board yes)
  (in_pos_files yes)
  (dnp no)
  (fields_autoplaced yes)
  (property "Reference" "H1" (at 181.61 158.7499 0) (show_name no) (do_not_autoplace no) (effects (font (size 1.27 1.27)) (justify left)))
  (property "Value" "MountingHole" (at 181.61 161.2899 0) (show_name no) (do_not_autoplace no) (effects (font (size 1.27 1.27)) (justify left)))
  (property "Footprint" "MountingHole:MountingHole_3.2mm_M3_DIN965_Pad" (at 179.07 160.02 0) (hide yes) (show_name no) (do_not_autoplace no) (effects (font (size 1.27 1.27))))
  (property "Datasheet" "" (at 179.07 160.02 0) (hide yes) (show_name no) (do_not_autoplace no) (effects (font (size 1.27 1.27))))
  (property "Description" "Mounting Hole without connection" (at 179.07 160.02 0) (hide yes) (show_name no) (do_not_autoplace no) (effects (font (size 1.27 1.27))))
  (property "Part URL" "" (at 179.07 160.02 0) (hide yes) (show_name no) (do_not_autoplace no) (effects (font (size 1.27 1.27))))
  (property "Vendor" "" (at 179.07 160.02 0) (hide yes) (show_name no) (do_not_autoplace no) (effects (font (size 1.27 1.27))))
  (property "LCSC" "" (at 179.07 160.02 0) (hide yes) (show_name no) (do_not_autoplace no) (effects (font (size 1.27 1.27))))
  (property "CHECKED" "YES" (at 179.07 160.02 0) (hide yes) (show_name no) (do_not_autoplace no) (effects (font (size 1.27 1.27)))))
 (symbol
  (lib_id "Connector_Generic:Conn_01x07")
  (at 215.9 60.96 0)
  (unit 1)
  (body_style 1)
  (exclude_from_sim no)
  (in_bom yes)
  (on_board yes)
  (in_pos_files yes)
  (dnp yes)
  (fields_autoplaced yes)
  (property "Reference" "J8" (at 218.44 59.6899 0) (show_name no) (do_not_autoplace no) (effects (font (size 1.27 1.27)) (justify left)))
  (property "Value" "Conn_01x07" (at 218.44 62.2299 0) (show_name no) (do_not_autoplace no) (effects (font (size 1.27 1.27)) (justify left)))
  (property "Footprint" "Connector_PinHeader_2.54mm:PinHeader_1x07_P2.54mm_Vertical" (at 215.9 60.96 0) (hide yes) (show_name no) (do_not_autoplace no) (effects (font (size 1.27 1.27))))
  (property "Datasheet" "" (at 215.9 60.96 0) (hide yes) (show_name no) (do_not_autoplace no) (effects (font (size 1.27 1.27))))
  (property "Description" "Generic connector, single row, 01x07, script generated (kicad-library-utils/schlib/autogen/connector/)" (at 215.9 60.96 0) (hide yes) (show_name no) (do_not_autoplace no) (effects (font (size 1.27 1.27))))
  (property "Part URL" "" (at 215.9 60.96 0) (hide yes) (show_name no) (do_not_autoplace no) (effects (font (size 1.27 1.27))))
  (property "Vendor" "Mouser" (at 215.9 60.96 0) (hide yes) (show_name no) (do_not_autoplace no) (effects (font (size 1.27 1.27))))
  (property "LCSC" "" (at 215.9 60.96 0) (hide yes) (show_name no) (do_not_autoplace no) (effects (font (size 1.27 1.27))))
  (property "CHECKED" "" (at 215.9 60.96 0) (hide yes) (show_name no) (do_not_autoplace no) (effects (font (size 1.27 1.27))))
  (property "Mouser Part no." "474-PRT-09280" (at 215.9 60.96 0) (hide yes) (show_name no) (do_not_autoplace no) (effects (font (size 1.27 1.27))))
  (property "Part No." "" (at 215.9 60.96 0) (hide yes) (show_name no) (do_not_autoplace no) (effects (font (size 1.27 1.27))))
  (pin "5")
  (pin "3")
  (pin "6")
  (pin "1")
  (pin "4")
  (pin "2")
  (pin "7"))
 (symbol
  (lib_id "power:GND")
  (at 245.11 105.41 0)
  (mirror y)
  (unit 1)
  (body_style 1)
  (exclude_from_sim no)
  (in_bom yes)
  (on_board yes)
  (in_pos_files yes)
  (dnp no)
  (fields_autoplaced yes)
  (property "Reference" "#PWR063" (at 245.11 111.76 0) (hide yes) (show_name no) (do_not_autoplace no) (effects (font (size 1.27 1.27))))
  (property "Value" "GND" (at 245.11 110.49 0) (show_name no) (do_not_autoplace no) (effects (font (size 1.27 1.27))))
  (property "Footprint" "" (at 245.11 105.41 0) (hide yes) (show_name no) (do_not_autoplace no) (effects (font (size 1.27 1.27))))
  (property "Datasheet" "" (at 245.11 105.41 0) (hide yes) (show_name no) (do_not_autoplace no) (effects (font (size 1.27 1.27))))
  (property "Description" "Power symbol creates a global label with name \"GND\" , ground" (at 245.11 105.41 0) (hide yes) (show_name no) (do_not_autoplace no) (effects (font (size 1.27 1.27))))
  (pin "1"))
 (symbol
  (lib_id "Connector_Generic:Conn_02x05_Odd_Even")
  (at 215.9 106.68 0)
  (unit 1)
  (body_style 1)
  (exclude_from_sim no)
  (in_bom yes)
  (on_board yes)
  (in_pos_files yes)
  (dnp no)
  (fields_autoplaced yes)
  (property "Reference" "J2" (at 217.17 95.25 0) (show_name no) (do_not_autoplace no) (effects (font (size 1.27 1.27))))
  (property "Value" "Conn_02x05_Odd_Even" (at 217.17 97.79 0) (show_name no) (do_not_autoplace no) (effects (font (size 1.27 1.27))))
  (property "Footprint" "Connector_PinHeader_2.54mm:PinHeader_2x05_P2.54mm_Vertical" (at 215.9 106.68 0) (hide yes) (show_name no) (do_not_autoplace no) (effects (font (size 1.27 1.27))))
  (property "Datasheet" "" (at 215.9 106.68 0) (hide yes) (show_name no) (do_not_autoplace no) (effects (font (size 1.27 1.27))))
  (property "Description" "Generic connector, double row, 02x05, odd/even pin numbering scheme (row 1 odd numbers, row 2 even numbers), script generated (kicad-library-utils/schlib/autogen/connector/)" (at 215.9 106.68 0) (hide yes) (show_name no) (do_not_autoplace no) (effects (font (size 1.27 1.27))))
  (property "Part URL" "https://mou.sr/40QhDaC" (at 215.9 106.68 0) (hide yes) (show_name no) (do_not_autoplace no) (effects (font (size 1.27 1.27))))
  (property "Vendor" "Mouser" (at 215.9 106.68 0) (hide yes) (show_name no) (do_not_autoplace no) (effects (font (size 1.27 1.27))))
  (property "LCSC" "" (at 215.9 106.68 0) (hide yes) (show_name no) (do_not_autoplace no) (effects (font (size 1.27 1.27))))
  (property "CHECKED" "YES" (at 215.9 106.68 0) (hide yes) (show_name no) (do_not_autoplace no) (effects (font (size 1.27 1.27))))
  (property "Mouser Part no." "200-TSW10507TD" (at 215.9 106.68 0) (hide yes) (show_name no) (do_not_autoplace no) (effects (font (size 1.27 1.27))))
  (pin "6")
  (pin "8")
  (pin "10")
  (pin "3")
  (pin "7")
  (pin "1")
  (pin "9")
  (pin "5")
  (pin "4")
  (pin "2"))
 (symbol
  (lib_id "Mechanical:MountingHole")
  (at 220.98 160.02 0)
  (unit 1)
  (body_style 1)
  (exclude_from_sim no)
  (in_bom no)
  (on_board yes)
  (in_pos_files yes)
  (dnp no)
  (fields_autoplaced yes)
  (property "Reference" "H3" (at 223.52 158.7499 0) (show_name no) (do_not_autoplace no) (effects (font (size 1.27 1.27)) (justify left)))
  (property "Value" "MountingHole" (at 223.52 161.2899 0) (show_name no) (do_not_autoplace no) (effects (font (size 1.27 1.27)) (justify left)))
  (property "Footprint" "MountingHole:MountingHole_3.2mm_M3_DIN965_Pad" (at 220.98 160.02 0) (hide yes) (show_name no) (do_not_autoplace no) (effects (font (size 1.27 1.27))))
  (property "Datasheet" "" (at 220.98 160.02 0) (hide yes) (show_name no) (do_not_autoplace no) (effects (font (size 1.27 1.27))))
  (property "Description" "Mounting Hole without connection" (at 220.98 160.02 0) (hide yes) (show_name no) (do_not_autoplace no) (effects (font (size 1.27 1.27))))
  (property "Part URL" "" (at 220.98 160.02 0) (hide yes) (show_name no) (do_not_autoplace no) (effects (font (size 1.27 1.27))))
  (property "Vendor" "" (at 220.98 160.02 0) (hide yes) (show_name no) (do_not_autoplace no) (effects (font (size 1.27 1.27))))
  (property "LCSC" "" (at 220.98 160.02 0) (hide yes) (show_name no) (do_not_autoplace no) (effects (font (size 1.27 1.27))))
  (property "CHECKED" "YES" (at 220.98 160.02 0) (hide yes) (show_name no) (do_not_autoplace no) (effects (font (size 1.27 1.27)))))
 (symbol
  (lib_id "Mechanical:MountingHole")
  (at 241.3 160.02 0)
  (unit 1)
  (body_style 1)
  (exclude_from_sim no)
  (in_bom no)
  (on_board yes)
  (in_pos_files yes)
  (dnp no)
  (fields_autoplaced yes)
  (property "Reference" "H4" (at 243.84 158.7499 0) (show_name no) (do_not_autoplace no) (effects (font (size 1.27 1.27)) (justify left)))
  (property "Value" "MountingHole" (at 243.84 161.2899 0) (show_name no) (do_not_autoplace no) (effects (font (size 1.27 1.27)) (justify left)))
  (property "Footprint" "MountingHole:MountingHole_3.2mm_M3_DIN965_Pad" (at 241.3 160.02 0) (hide yes) (show_name no) (do_not_autoplace no) (effects (font (size 1.27 1.27))))
  (property "Datasheet" "" (at 241.3 160.02 0) (hide yes) (show_name no) (do_not_autoplace no) (effects (font (size 1.27 1.27))))
  (property "Description" "Mounting Hole without connection" (at 241.3 160.02 0) (hide yes) (show_name no) (do_not_autoplace no) (effects (font (size 1.27 1.27))))
  (property "Part URL" "" (at 241.3 160.02 0) (hide yes) (show_name no) (do_not_autoplace no) (effects (font (size 1.27 1.27))))
  (property "Vendor" "" (at 241.3 160.02 0) (hide yes) (show_name no) (do_not_autoplace no) (effects (font (size 1.27 1.27))))
  (property "LCSC" "" (at 241.3 160.02 0) (hide yes) (show_name no) (do_not_autoplace no) (effects (font (size 1.27 1.27))))
  (property "CHECKED" "YES" (at 241.3 160.02 0) (hide yes) (show_name no) (do_not_autoplace no) (effects (font (size 1.27 1.27)))))
 (sheet
  (at 68.58 170.18)
  (size 24.13 11.43)
  (exclude_from_sim no)
  (in_bom yes)
  (on_board yes)
  (dnp no)
  (fields_autoplaced yes)
  (stroke (width 0.1524) (type solid))
  (fill (color 0 0 0 0))
  (property "Sheetname" "Power" (at 68.58 169.4684 0) (show_name no) (do_not_autoplace no) (effects (font (size 1.27 1.27)) (justify left bottom)))
  (property "Sheetfile" "sheets/power.kicad_sch" (at 68.58 182.1946 0) (show_name no) (do_not_autoplace no) (effects (font (size 1.27 1.27)) (justify left top))))
 (sheet
  (at 99.06 74.93)
  (size 24.13 12.7)
  (exclude_from_sim no)
  (in_bom yes)
  (on_board yes)
  (dnp no)
  (fields_autoplaced yes)
  (stroke (width 0.1524) (type solid))
  (fill (color 0 0 0 0))
  (property "Sheetname" "Waveshapers" (at 99.06 74.2184 0) (show_name no) (do_not_autoplace no) (effects (font (size 1.27 1.27)) (justify left bottom)))
  (property "Sheetfile" "sheets/waveshapers.kicad_sch" (at 99.06 88.2146 0) (show_name no) (do_not_autoplace no) (effects (font (size 1.27 1.27)) (justify left top)))
  (pin "RAW_SAW" input (at 99.06 77.47 180) (effects (font (size 1.27 1.27)) (justify left)))
  (pin "SAW" output (at 123.19 77.47 0) (effects (font (size 1.27 1.27)) (justify right)))
  (pin "SAW_INV" output (at 123.19 80.01 0) (effects (font (size 1.27 1.27)) (justify right)))
  (pin "SQR" output (at 123.19 82.55 0) (effects (font (size 1.27 1.27)) (justify right)))
  (pin "SQR_SHAPE" input (at 99.06 80.01 180) (effects (font (size 1.27 1.27)) (justify left)))
  (pin "TRI" output (at 123.19 85.09 0) (effects (font (size 1.27 1.27)) (justify right))))
 (sheet
  (at 41.91 74.93)
  (size 24.13 12.7)
  (exclude_from_sim no)
  (in_bom yes)
  (on_board yes)
  (dnp no)
  (fields_autoplaced yes)
  (stroke (width 0.1524) (type solid))
  (fill (color 0 0 0 0))
  (property "Sheetname" "Raw oscillator" (at 41.91 74.2184 0) (show_name no) (do_not_autoplace no) (effects (font (size 1.27 1.27)) (justify left bottom)))
  (property "Sheetfile" "sheets/raw-oscillator.kicad_sch" (at 41.91 88.2146 0) (show_name no) (do_not_autoplace no) (effects (font (size 1.27 1.27)) (justify left top)))
  (pin "FM" input (at 41.91 80.01 180) (effects (font (size 1.27 1.27)) (justify left)))
  (pin "HARD_SYNC" input (at 41.91 82.55 180) (effects (font (size 1.27 1.27)) (justify left)))
  (pin "RAW_SAW" output (at 66.04 77.47 0) (effects (font (size 1.27 1.27)) (justify right)))
  (pin "CV" input (at 41.91 77.47 180) (effects (font (size 1.27 1.27)) (justify left))))
 (sheet
  (at 41.91 99.06)
  (size 24.13 12.7)
  (exclude_from_sim no)
  (in_bom yes)
  (on_board yes)
  (dnp no)
  (fields_autoplaced yes)
  (stroke (width 0.1524) (type solid))
  (fill (color 0 0 0 0))
  (property "Sheetname" "Sub + Noise" (at 41.91 98.3484 0) (show_name no) (do_not_autoplace no) (effects (font (size 1.27 1.27)) (justify left bottom)))
  (property "Sheetfile" "sheets/sub+noise.kicad_sch" (at 41.91 112.3446 0) (show_name no) (do_not_autoplace no) (effects (font (size 1.27 1.27)) (justify left top)))
  (pin "NOISE" output (at 66.04 101.6 0) (effects (font (size 1.27 1.27)) (justify right)))
  (pin "SUB" output (at 66.04 104.14 0) (effects (font (size 1.27 1.27)) (justify right)))
  (pin "SUB_SAW" input (at 41.91 101.6 180) (effects (font (size 1.27 1.27)) (justify left))))
 (sheet_instances
  (path ""
   (page "1")))
 (embedded_fonts no))
